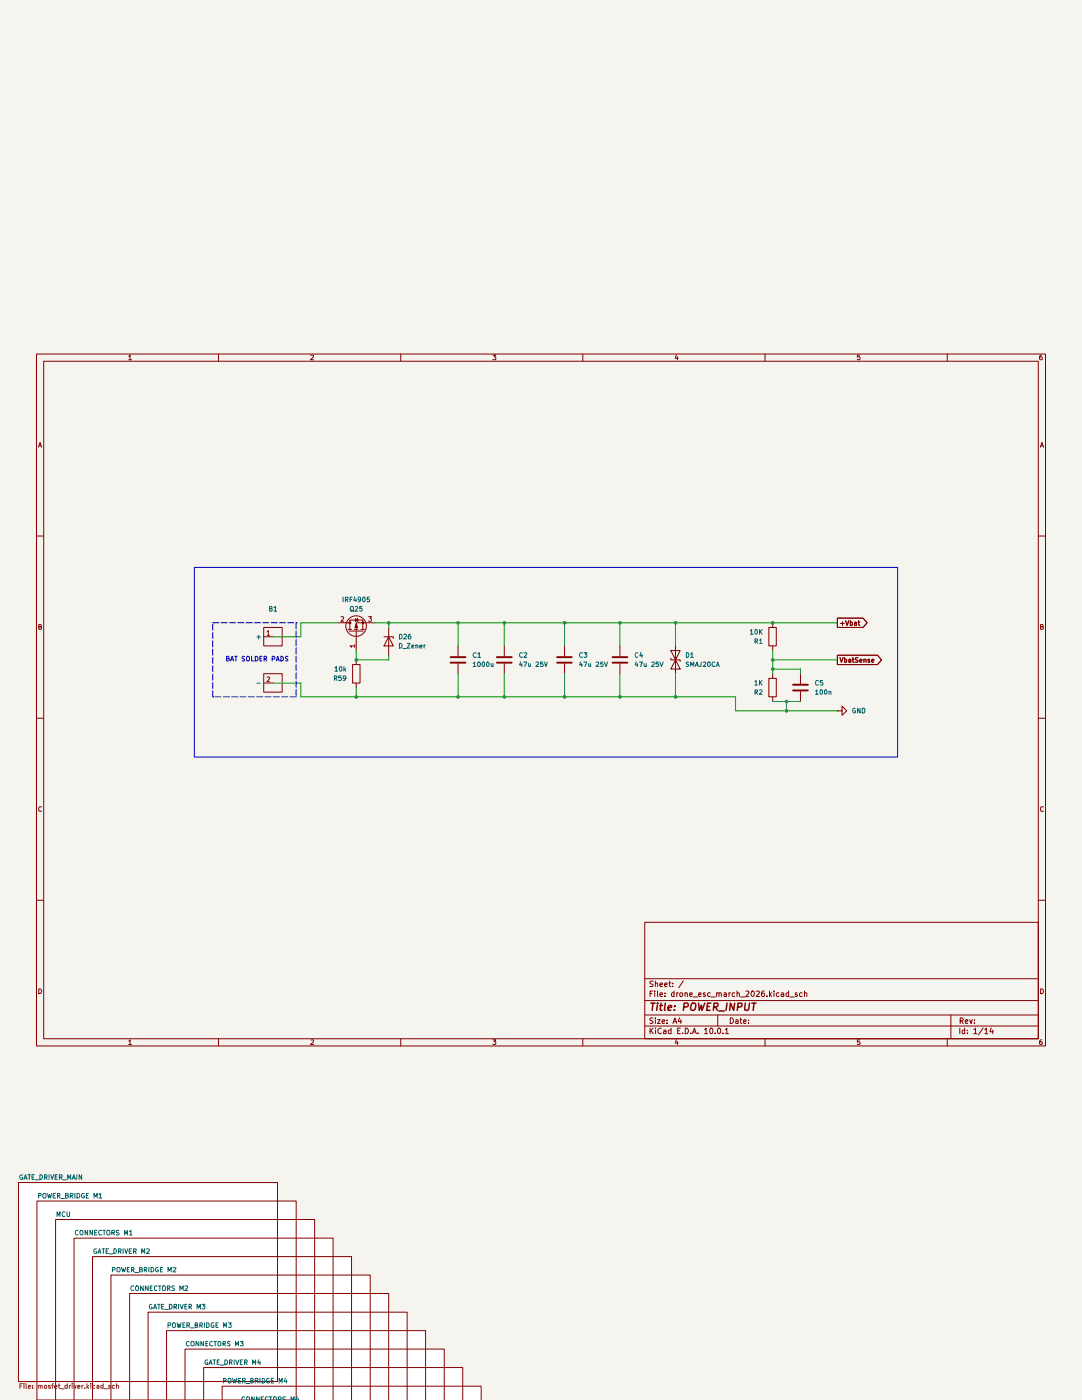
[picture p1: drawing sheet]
(kicad_sch
 (version 20260306)
 (generator "eeschema")
 (generator_version "10.0")
 (paper "A4")
 (title_block
  (title "POWER_INPUT"))
 (lib_symbols
  (symbol "Device:C"
   (pin_numbers (hide yes))
   (pin_names
    (offset 0.254)) (exclude_from_sim no) (in_bom yes) (on_board yes)
   (in_pos_files yes)
   (duplicate_pin_numbers_are_jumpers no)
   (property "Reference" "C" (at 0.635 2.54 0) (show_name no) (do_not_autoplace no) (effects (font (size 1.27 1.27)) (justify left)))
   (property "Value" "C" (at 0.635 -2.54 0) (show_name no) (do_not_autoplace no) (effects (font (size 1.27 1.27)) (justify left)))
   (property "Footprint" "" (at 0.9652 -3.81 0) (show_name no) (do_not_autoplace no) (hide yes) (effects (font (size 1.27 1.27))))
   (property "Datasheet" "" (at 0 0 0) (show_name no) (do_not_autoplace no) (hide yes) (effects (font (size 1.27 1.27))))
   (property "Description" "Unpolarized capacitor" (at 0 0 0) (show_name no) (do_not_autoplace no) (hide yes) (effects (font (size 1.27 1.27))))
   (symbol "C_0_1"
    (polyline (pts (xy -2.032 0.762) (xy 2.032 0.762)) (stroke (width 0.508) (type default)) (fill (type none)))
    (polyline (pts (xy -2.032 -0.762) (xy 2.032 -0.762)) (stroke (width 0.508) (type default)) (fill (type none))))
   (symbol "C_1_1"
    (pin passive line (at 0 3.81 270) (length 2.794) (name "" (effects (font (size 1.27 1.27)))) (number "1" (effects (font (size 1.27 1.27)))))
    (pin passive line (at 0 -3.81 90) (length 2.794) (name "" (effects (font (size 1.27 1.27)))) (number "2" (effects (font (size 1.27 1.27))))))
   (embedded_fonts no))
  (symbol "Device:D_Zener"
   (pin_numbers (hide yes))
   (pin_names
    (offset 1.016) (hide yes)) (exclude_from_sim no) (in_bom yes) (on_board yes)
   (in_pos_files yes)
   (duplicate_pin_numbers_are_jumpers no)
   (property "Reference" "D" (at 0 2.54 0) (show_name no) (do_not_autoplace no) (effects (font (size 1.27 1.27))))
   (property "Value" "D_Zener" (at 0 -2.54 0) (show_name no) (do_not_autoplace no) (effects (font (size 1.27 1.27))))
   (property "Footprint" "" (at 0 0 0) (show_name no) (do_not_autoplace no) (hide yes) (effects (font (size 1.27 1.27))))
   (property "Datasheet" "" (at 0 0 0) (show_name no) (do_not_autoplace no) (hide yes) (effects (font (size 1.27 1.27))))
   (property "Description" "Zener diode" (at 0 0 0) (show_name no) (do_not_autoplace no) (hide yes) (effects (font (size 1.27 1.27))))
   (symbol "D_Zener_0_1"
    (polyline (pts (xy -1.27 -1.27) (xy -1.27 1.27) (xy -0.762 1.27)) (stroke (width 0.254) (type default)) (fill (type none)))
    (polyline (pts (xy 1.27 0) (xy -1.27 0)) (stroke (width 0) (type default)) (fill (type none)))
    (polyline (pts (xy 1.27 -1.27) (xy 1.27 1.27) (xy -1.27 0) (xy 1.27 -1.27)) (stroke (width 0.254) (type default)) (fill (type none))))
   (symbol "D_Zener_1_1"
    (pin passive line (at -3.81 0 0) (length 2.54) (name "K" (effects (font (size 1.27 1.27)))) (number "1" (effects (font (size 1.27 1.27)))))
    (pin passive line (at 3.81 0 180) (length 2.54) (name "A" (effects (font (size 1.27 1.27)))) (number "2" (effects (font (size 1.27 1.27))))))
   (embedded_fonts no))
  (symbol "Device:R"
   (pin_numbers (hide yes))
   (pin_names
    (offset 0)) (exclude_from_sim no) (in_bom yes) (on_board yes)
   (in_pos_files yes)
   (duplicate_pin_numbers_are_jumpers no)
   (property "Reference" "R" (at 2.032 0 90) (show_name no) (do_not_autoplace no) (effects (font (size 1.27 1.27))))
   (property "Value" "R" (at 0 0 90) (show_name no) (do_not_autoplace no) (effects (font (size 1.27 1.27))))
   (property "Footprint" "" (at -1.778 0 90) (show_name no) (do_not_autoplace no) (hide yes) (effects (font (size 1.27 1.27))))
   (property "Datasheet" "" (at 0 0 0) (show_name no) (do_not_autoplace no) (hide yes) (effects (font (size 1.27 1.27))))
   (property "Description" "Resistor" (at 0 0 0) (show_name no) (do_not_autoplace no) (hide yes) (effects (font (size 1.27 1.27))))
   (symbol "R_0_1"
    (rectangle (start -1.016 -2.54) (end 1.016 2.54) (stroke (width 0.254) (type default)) (fill (type none))))
   (symbol "R_1_1"
    (pin passive line (at 0 3.81 270) (length 1.27) (name "" (effects (font (size 1.27 1.27)))) (number "1" (effects (font (size 1.27 1.27)))))
    (pin passive line (at 0 -3.81 90) (length 1.27) (name "" (effects (font (size 1.27 1.27)))) (number "2" (effects (font (size 1.27 1.27))))))
   (embedded_fonts no))
  (symbol "Diode:SMAJ20CA"
   (pin_numbers (hide yes))
   (pin_names
    (offset 1.016) (hide yes)) (exclude_from_sim no) (in_bom yes) (on_board yes)
   (in_pos_files yes)
   (duplicate_pin_numbers_are_jumpers no)
   (property "Reference" "D" (at 0 2.54 0) (show_name no) (do_not_autoplace no) (effects (font (size 1.27 1.27))))
   (property "Value" "SMAJ20CA" (at 0 -2.54 0) (show_name no) (do_not_autoplace no) (effects (font (size 1.27 1.27))))
   (property "Footprint" "Diode_SMD:D_SMA" (at 0 -5.08 0) (show_name no) (do_not_autoplace no) (hide yes) (effects (font (size 1.27 1.27))))
   (property "Datasheet" "https://www.littelfuse.com/media?resourcetype=datasheets&itemid=75e32973-b177-4ee3-a0ff-cedaf1abdb93&filename=smaj-datasheet" (at 0 0 0) (show_name no) (do_not_autoplace no) (hide yes) (effects (font (size 1.27 1.27))))
   (property "Description" "400W bidirectional Transient Voltage Suppressor, 20.0Vr, SMA(DO-214AC)" (at 0 0 0) (show_name no) (do_not_autoplace no) (hide yes) (effects (font (size 1.27 1.27))))
   (symbol "SMAJ20CA_0_1"
    (polyline (pts (xy -2.54 -1.27) (xy 0 0) (xy -2.54 1.27) (xy -2.54 -1.27)) (stroke (width 0.2032) (type default)) (fill (type none)))
    (polyline (pts (xy 0.508 1.27) (xy 0 1.27) (xy 0 -1.27) (xy -0.508 -1.27)) (stroke (width 0.2032) (type default)) (fill (type none)))
    (polyline (pts (xy 1.27 0) (xy -1.27 0)) (stroke (width 0) (type default)) (fill (type none)))
    (polyline (pts (xy 2.54 1.27) (xy 2.54 -1.27) (xy 0 0) (xy 2.54 1.27)) (stroke (width 0.2032) (type default)) (fill (type none))))
   (symbol "SMAJ20CA_1_1"
    (pin passive line (at -3.81 0 0) (length 2.54) (name "A1" (effects (font (size 1.27 1.27)))) (number "1" (effects (font (size 1.27 1.27)))))
    (pin passive line (at 3.81 0 180) (length 2.54) (name "A2" (effects (font (size 1.27 1.27)))) (number "2" (effects (font (size 1.27 1.27))))))
   (embedded_fonts no))
  (symbol "Transistor_FET:IRF4905"
   (pin_names (hide yes)) (exclude_from_sim no) (in_bom yes) (on_board yes)
   (in_pos_files yes)
   (duplicate_pin_numbers_are_jumpers no)
   (property "Reference" "Q" (at 5.08 1.905 0) (show_name no) (do_not_autoplace no) (effects (font (size 1.27 1.27)) (justify left)))
   (property "Value" "IRF4905" (at 5.08 0 0) (show_name no) (do_not_autoplace no) (effects (font (size 1.27 1.27)) (justify left)))
   (property "Footprint" "Package_TO_SOT_THT:TO-220-3_Vertical" (at 5.08 -1.905 0) (show_name no) (do_not_autoplace no) (hide yes) (effects (font (size 1.27 1.27)
    (italic yes)) (justify left)))
   (property "Datasheet" "http://www.infineon.com/dgdl/irf4905.pdf?fileId=5546d462533600a4015355e32165197c" (at 5.08 -3.81 0) (show_name no) (do_not_autoplace no) (hide yes) (effects (font (size 1.27 1.27)) (justify left)))
   (property "Description" "-74A Id, -55V Vds, Single P-Channel HEXFET Power MOSFET, 20mOhm Ron, TO-220AB" (at 0 0 0) (show_name no) (do_not_autoplace no) (hide yes) (effects (font (size 1.27 1.27))))
   (symbol "IRF4905_0_1"
    (polyline (pts (xy 0.254 1.905) (xy 0.254 -1.905)) (stroke (width 0.254) (type default)) (fill (type none)))
    (polyline (pts (xy 0.254 0) (xy -2.54 0)) (stroke (width 0) (type default)) (fill (type none)))
    (polyline (pts (xy 0.762 2.286) (xy 0.762 1.27)) (stroke (width 0.254) (type default)) (fill (type none)))
    (polyline (pts (xy 0.762 1.778) (xy 3.302 1.778) (xy 3.302 -1.778) (xy 0.762 -1.778)) (stroke (width 0) (type default)) (fill (type none)))
    (polyline (pts (xy 0.762 0.508) (xy 0.762 -0.508)) (stroke (width 0.254) (type default)) (fill (type none)))
    (polyline (pts (xy 0.762 -1.27) (xy 0.762 -2.286)) (stroke (width 0.254) (type default)) (fill (type none)))
    (circle (center 1.651 0) (radius 2.794) (stroke (width 0.254) (type default)) (fill (type none)))
    (polyline (pts (xy 2.286 0) (xy 1.27 0.381) (xy 1.27 -0.381) (xy 2.286 0)) (stroke (width 0) (type default)) (fill (type outline)))
    (polyline (pts (xy 2.54 2.54) (xy 2.54 1.778)) (stroke (width 0) (type default)) (fill (type none)))
    (circle (center 2.54 1.778) (radius 0.254) (stroke (width 0) (type default)) (fill (type outline)))
    (circle (center 2.54 -1.778) (radius 0.254) (stroke (width 0) (type default)) (fill (type outline)))
    (polyline (pts (xy 2.54 -2.54) (xy 2.54 0) (xy 0.762 0)) (stroke (width 0) (type default)) (fill (type none)))
    (polyline (pts (xy 2.794 -0.508) (xy 2.921 -0.381) (xy 3.683 -0.381) (xy 3.81 -0.254)) (stroke (width 0) (type default)) (fill (type none)))
    (polyline (pts (xy 3.302 -0.381) (xy 2.921 0.254) (xy 3.683 0.254) (xy 3.302 -0.381)) (stroke (width 0) (type default)) (fill (type none))))
   (symbol "IRF4905_1_1"
    (pin input line (at -5.08 0 0) (length 2.54) (name "G" (effects (font (size 1.27 1.27)))) (number "1" (effects (font (size 1.27 1.27)))))
    (pin passive line (at 2.54 5.08 270) (length 2.54) (name "D" (effects (font (size 1.27 1.27)))) (number "2" (effects (font (size 1.27 1.27)))))
    (pin passive line (at 2.54 -5.08 90) (length 2.54) (name "S" (effects (font (size 1.27 1.27)))) (number "3" (effects (font (size 1.27 1.27))))))
   (embedded_fonts no))
  (symbol "customPartsLib:Battery_Solder_Pads" (exclude_from_sim no) (in_bom yes) (on_board yes)
   (in_pos_files yes)
   (duplicate_pin_numbers_are_jumpers no)
   (property "Reference" "B" (at 0 0 0) (show_name no) (do_not_autoplace no) (effects (font (size 1.27 1.27))))
   (property "Value" "" (at 0 0 0) (show_name no) (do_not_autoplace no) (effects (font (size 1.27 1.27))))
   (property "Footprint" "customPartsFootprintsLibrary:Battery-Solder-Pads" (at 0 0 0) (show_name no) (do_not_autoplace no) (hide yes) (effects (font (size 1.27 1.27))))
   (property "Datasheet" "" (at 0 0 0) (show_name no) (do_not_autoplace no) (hide yes) (effects (font (size 1.27 1.27))))
   (property "Description" "Battery Solder Pads" (at 0 0 0) (show_name no) (do_not_autoplace no) (hide yes) (effects (font (size 1.27 1.27))))
   (symbol "Battery_Solder_Pads_1_1"
    (rectangle (start -2.54 8.89) (end 2.54 3.81) (stroke (width 0) (type default)) (fill (type none)))
    (rectangle (start -2.54 -3.81) (end 2.54 -8.89) (stroke (width 0) (type default)) (fill (type none)))
    (pin power_out line (at 0 6.35 180) (length 2.54) (name "+" (effects (font (size 1.27 1.27)))) (number "1" (effects (font (size 1.27 1.27)))))
    (pin power_out line (at 0 -6.35 180) (length 2.54) (name "-" (effects (font (size 1.27 1.27)))) (number "2" (effects (font (size 1.27 1.27))))))
   (embedded_fonts no))
  (symbol "power:GND"
   (power global)
   (pin_numbers (hide yes))
   (pin_names
    (offset 0) (hide yes)) (exclude_from_sim no) (in_bom yes) (on_board yes)
   (in_pos_files yes)
   (duplicate_pin_numbers_are_jumpers no)
   (property "Reference" "#PWR" (at 0 -6.35 0) (show_name no) (do_not_autoplace no) (hide yes) (effects (font (size 1.27 1.27))))
   (property "Value" "GND" (at 0 -3.81 0) (show_name no) (do_not_autoplace no) (effects (font (size 1.27 1.27))))
   (property "Footprint" "" (at 0 0 0) (show_name no) (do_not_autoplace no) (hide yes) (effects (font (size 1.27 1.27))))
   (property "Datasheet" "" (at 0 0 0) (show_name no) (do_not_autoplace no) (hide yes) (effects (font (size 1.27 1.27))))
   (property "Description" "Power symbol creates a global label with name \"GND\" , ground" (at 0 0 0) (show_name no) (do_not_autoplace no) (hide yes) (effects (font (size 1.27 1.27))))
   (symbol "GND_0_1"
    (polyline (pts (xy 0 0) (xy 0 -1.27) (xy 1.27 -1.27) (xy 0 -2.54) (xy -1.27 -1.27) (xy 0 -1.27)) (stroke (width 0) (type default)) (fill (type none))))
   (symbol "GND_1_1"
    (pin power_in line (at 0 0 270) (length 0) (name "" (effects (font (size 1.27 1.27)))) (number "1" (effects (font (size 1.27 1.27))))))
   (embedded_fonts no)))
 (rectangle
  (start 58.42 83.82)
  (end 81.28 104.14)
  (stroke (width 0) (type dash))
  (fill (type none)))
 (rectangle
  (start 53.34 68.58)
  (end 246.38 120.65)
  (stroke (width 0) (type default))
  (fill (type none)))
 (text " BAT SOLDER PADS"
  (exclude_from_sim yes)
  (at 70.104 93.98 0)
  (effects (font (size 1.27 1.27) (thickness 0.254)
    (bold yes))))
 (junction
  (at 185.42 104.14)
  (diameter 0)
  (color 0 0 0 0))
 (junction
  (at 138.43 104.14)
  (diameter 0)
  (color 0 0 0 0))
 (junction
  (at 212.09 93.98)
  (diameter 0)
  (color 0 0 0 0))
 (junction
  (at 212.09 96.52)
  (diameter 0)
  (color 0 0 0 0))
 (junction
  (at 97.79 104.14)
  (diameter 0)
  (color 0 0 0 0))
 (junction
  (at 185.42 83.82)
  (diameter 0)
  (color 0 0 0 0))
 (junction
  (at 125.73 104.14)
  (diameter 0)
  (color 0 0 0 0))
 (junction
  (at 215.9 107.95)
  (diameter 0)
  (color 0 0 0 0))
 (junction
  (at 138.43 83.82)
  (diameter 0)
  (color 0 0 0 0))
 (junction
  (at 125.73 83.82)
  (diameter 0)
  (color 0 0 0 0))
 (junction
  (at 212.09 83.82)
  (diameter 0)
  (color 0 0 0 0))
 (junction
  (at 97.79 93.98)
  (diameter 0)
  (color 0 0 0 0))
 (junction
  (at 215.9 105.41)
  (diameter 0)
  (color 0 0 0 0))
 (junction
  (at 170.18 104.14)
  (diameter 0)
  (color 0 0 0 0))
 (junction
  (at 154.94 104.14)
  (diameter 0)
  (color 0 0 0 0))
 (junction
  (at 154.94 83.82)
  (diameter 0)
  (color 0 0 0 0))
 (junction
  (at 106.68 83.82)
  (diameter 0)
  (color 0 0 0 0))
 (junction
  (at 170.18 83.82)
  (diameter 0)
  (color 0 0 0 0))
 (wire
  (pts (xy 154.94 83.82) (xy 154.94 90.17))
  (stroke (width 0) (type default)))
 (wire
  (pts (xy 201.93 107.95) (xy 215.9 107.95))
  (stroke (width 0) (type default)))
 (wire
  (pts (xy 212.09 93.98) (xy 212.09 96.52))
  (stroke (width 0) (type default)))
 (wire
  (pts (xy 125.73 104.14) (xy 138.43 104.14))
  (stroke (width 0) (type default)))
 (wire
  (pts (xy 185.42 83.82) (xy 212.09 83.82))
  (stroke (width 0) (type default)))
 (wire
  (pts (xy 97.79 104.14) (xy 125.73 104.14))
  (stroke (width 0) (type default)))
 (wire
  (pts (xy 170.18 83.82) (xy 170.18 90.17))
  (stroke (width 0) (type default)))
 (wire
  (pts (xy 138.43 97.79) (xy 138.43 104.14))
  (stroke (width 0) (type default)))
 (wire
  (pts (xy 212.09 91.44) (xy 212.09 93.98))
  (stroke (width 0) (type default)))
 (wire
  (pts (xy 106.68 83.82) (xy 102.87 83.82))
  (stroke (width 0) (type default)))
 (wire
  (pts (xy 212.09 83.82) (xy 229.87 83.82))
  (stroke (width 0) (type default)))
 (wire
  (pts (xy 125.73 83.82) (xy 125.73 90.17))
  (stroke (width 0) (type default)))
 (wire
  (pts (xy 170.18 97.79) (xy 170.18 104.14))
  (stroke (width 0) (type default)))
 (wire
  (pts (xy 82.55 104.14) (xy 97.79 104.14))
  (stroke (width 0) (type default)))
 (wire
  (pts (xy 154.94 83.82) (xy 170.18 83.82))
  (stroke (width 0) (type default)))
 (wire
  (pts (xy 154.94 104.14) (xy 170.18 104.14))
  (stroke (width 0) (type default)))
 (wire
  (pts (xy 219.71 97.79) (xy 219.71 96.52))
  (stroke (width 0) (type default)))
 (wire
  (pts (xy 154.94 97.79) (xy 154.94 104.14))
  (stroke (width 0) (type default)))
 (wire
  (pts (xy 212.09 97.79) (xy 212.09 96.52))
  (stroke (width 0) (type default)))
 (wire
  (pts (xy 215.9 105.41) (xy 215.9 107.95))
  (stroke (width 0) (type default)))
 (wire
  (pts (xy 170.18 104.14) (xy 185.42 104.14))
  (stroke (width 0) (type default)))
 (wire
  (pts (xy 215.9 107.95) (xy 229.87 107.95))
  (stroke (width 0) (type default)))
 (wire
  (pts (xy 74.93 87.63) (xy 82.55 87.63))
  (stroke (width 0) (type default)))
 (wire
  (pts (xy 185.42 97.79) (xy 185.42 104.14))
  (stroke (width 0) (type default)))
 (wire
  (pts (xy 185.42 83.82) (xy 185.42 90.17))
  (stroke (width 0) (type default)))
 (wire
  (pts (xy 125.73 83.82) (xy 138.43 83.82))
  (stroke (width 0) (type default)))
 (wire
  (pts (xy 170.18 83.82) (xy 185.42 83.82))
  (stroke (width 0) (type default)))
 (wire
  (pts (xy 185.42 104.14) (xy 201.93 104.14))
  (stroke (width 0) (type default)))
 (wire
  (pts (xy 219.71 96.52) (xy 212.09 96.52))
  (stroke (width 0) (type default)))
 (wire
  (pts (xy 125.73 97.79) (xy 125.73 104.14))
  (stroke (width 0) (type default)))
 (wire
  (pts (xy 138.43 83.82) (xy 138.43 90.17))
  (stroke (width 0) (type default)))
 (wire
  (pts (xy 212.09 105.41) (xy 215.9 105.41))
  (stroke (width 0) (type default)))
 (wire
  (pts (xy 106.68 93.98) (xy 97.79 93.98))
  (stroke (width 0) (type default)))
 (wire
  (pts (xy 201.93 104.14) (xy 201.93 107.95))
  (stroke (width 0) (type default)))
 (wire
  (pts (xy 74.93 100.33) (xy 82.55 100.33))
  (stroke (width 0) (type default)))
 (wire
  (pts (xy 138.43 83.82) (xy 154.94 83.82))
  (stroke (width 0) (type default)))
 (wire
  (pts (xy 106.68 83.82) (xy 125.73 83.82))
  (stroke (width 0) (type default)))
 (wire
  (pts (xy 215.9 105.41) (xy 219.71 105.41))
  (stroke (width 0) (type default)))
 (wire
  (pts (xy 97.79 104.14) (xy 97.79 101.6))
  (stroke (width 0) (type default)))
 (wire
  (pts (xy 82.55 83.82) (xy 92.71 83.82))
  (stroke (width 0) (type default)))
 (wire
  (pts (xy 82.55 100.33) (xy 82.55 104.14))
  (stroke (width 0) (type default)))
 (wire
  (pts (xy 106.68 85.09) (xy 106.68 83.82))
  (stroke (width 0) (type default)))
 (wire
  (pts (xy 212.09 93.98) (xy 229.87 93.98))
  (stroke (width 0) (type default)))
 (wire
  (pts (xy 138.43 104.14) (xy 154.94 104.14))
  (stroke (width 0) (type default)))
 (wire
  (pts (xy 97.79 91.44) (xy 97.79 93.98))
  (stroke (width 0) (type default)))
 (wire
  (pts (xy 106.68 92.71) (xy 106.68 93.98))
  (stroke (width 0) (type default)))
 (wire
  (pts (xy 82.55 87.63) (xy 82.55 83.82))
  (stroke (width 0) (type default)))
 (global_label "VbatSense"
  (shape output)
  (at 229.87 93.98 0)
  (fields_autoplaced yes)
  (effects (font (size 1.27 1.27)) (justify left))
  (property "Intersheetrefs" "${INTERSHEET_REFS}" (at 242.5313 93.98 0) (hide yes) (show_name no) (do_not_autoplace no) (effects (font (size 1.27 1.27)) (justify left))))
 (global_label "+Vbat"
  (shape output)
  (at 229.87 83.82 0)
  (fields_autoplaced yes)
  (effects (font (size 1.27 1.27)) (justify left))
  (property "Intersheetrefs" "${INTERSHEET_REFS}" (at 238.5399 83.82 0) (hide yes) (show_name no) (do_not_autoplace no) (effects (font (size 1.27 1.27)) (justify left))))
 (symbol
  (lib_id "Transistor_FET:IRF4905")
  (at 97.79 86.36 90)
  (unit 1)
  (body_style 1)
  (exclude_from_sim no)
  (in_bom yes)
  (on_board yes)
  (in_pos_files yes)
  (dnp no)
  (fields_autoplaced yes)
  (property "Reference" "Q25" (at 97.79 80.01 90) (show_name no) (do_not_autoplace no) (effects (font (size 1.27 1.27))))
  (property "Value" "IRF4905" (at 97.79 77.47 90) (show_name no) (do_not_autoplace no) (effects (font (size 1.27 1.27))))
  (property "Footprint" "Package_TO_SOT_THT:TO-220-3_Vertical" (at 99.695 81.28 0) (hide yes) (show_name no) (do_not_autoplace no) (effects (font (size 1.27 1.27)
    (italic yes)) (justify left)))
  (property "Datasheet" "http://www.infineon.com/dgdl/irf4905.pdf?fileId=5546d462533600a4015355e32165197c" (at 101.6 81.28 0) (hide yes) (show_name no) (do_not_autoplace no) (effects (font (size 1.27 1.27)) (justify left)))
  (property "Description" "-74A Id, -55V Vds, Single P-Channel HEXFET Power MOSFET, 20mOhm Ron, TO-220AB" (at 97.79 86.36 0) (hide yes) (show_name no) (do_not_autoplace no) (effects (font (size 1.27 1.27))))
  (pin "1")
  (pin "2")
  (pin "3"))
 (symbol
  (lib_id "Device:C")
  (at 219.71 101.6 180)
  (unit 1)
  (body_style 1)
  (exclude_from_sim no)
  (in_bom yes)
  (on_board yes)
  (in_pos_files yes)
  (dnp no)
  (fields_autoplaced yes)
  (property "Reference" "C5" (at 223.52 100.3299 0) (show_name no) (do_not_autoplace no) (effects (font (size 1.27 1.27)) (justify right)))
  (property "Value" "100n" (at 223.52 102.8699 0) (show_name no) (do_not_autoplace no) (effects (font (size 1.27 1.27)) (justify right)))
  (property "Footprint" "Capacitor_SMD:C_0402_1005Metric" (at 218.7448 97.79 0) (hide yes) (show_name no) (do_not_autoplace no) (effects (font (size 1.27 1.27))))
  (property "Datasheet" "" (at 219.71 101.6 0) (hide yes) (show_name no) (do_not_autoplace no) (effects (font (size 1.27 1.27))))
  (property "Description" "Unpolarized capacitor" (at 219.71 101.6 0) (hide yes) (show_name no) (do_not_autoplace no) (effects (font (size 1.27 1.27))))
  (pin "2")
  (pin "1"))
 (symbol
  (lib_id "Device:C")
  (at 125.73 93.98 0)
  (unit 1)
  (body_style 1)
  (exclude_from_sim no)
  (in_bom yes)
  (on_board yes)
  (in_pos_files yes)
  (dnp no)
  (fields_autoplaced yes)
  (property "Reference" "C1" (at 129.54 92.7099 0) (show_name no) (do_not_autoplace no) (effects (font (size 1.27 1.27)) (justify left)))
  (property "Value" "1000u" (at 129.54 95.2499 0) (show_name no) (do_not_autoplace no) (effects (font (size 1.27 1.27)) (justify left)))
  (property "Footprint" "Capacitor_THT:C_Radial_D5.0mm_H7.0mm_P2.00mm" (at 126.6952 97.79 0) (hide yes) (show_name no) (do_not_autoplace no) (effects (font (size 1.27 1.27))))
  (property "Datasheet" "" (at 125.73 93.98 0) (hide yes) (show_name no) (do_not_autoplace no) (effects (font (size 1.27 1.27))))
  (property "Description" "Unpolarized capacitor" (at 125.73 93.98 0) (hide yes) (show_name no) (do_not_autoplace no) (effects (font (size 1.27 1.27))))
  (pin "2")
  (pin "1"))
 (symbol
  (lib_id "Device:C")
  (at 170.18 93.98 0)
  (unit 1)
  (body_style 1)
  (exclude_from_sim no)
  (in_bom yes)
  (on_board yes)
  (in_pos_files yes)
  (dnp no)
  (fields_autoplaced yes)
  (property "Reference" "C4" (at 173.99 92.7099 0) (show_name no) (do_not_autoplace no) (effects (font (size 1.27 1.27)) (justify left)))
  (property "Value" "47u 25V" (at 173.99 95.2499 0) (show_name no) (do_not_autoplace no) (effects (font (size 1.27 1.27)) (justify left)))
  (property "Footprint" "Capacitor_SMD:C_1210_3225Metric" (at 171.1452 97.79 0) (hide yes) (show_name no) (do_not_autoplace no) (effects (font (size 1.27 1.27))))
  (property "Datasheet" "" (at 170.18 93.98 0) (hide yes) (show_name no) (do_not_autoplace no) (effects (font (size 1.27 1.27))))
  (property "Description" "Unpolarized capacitor" (at 170.18 93.98 0) (hide yes) (show_name no) (do_not_autoplace no) (effects (font (size 1.27 1.27))))
  (pin "1")
  (pin "2"))
 (symbol
  (lib_id "Device:R")
  (at 212.09 87.63 180)
  (unit 1)
  (body_style 1)
  (exclude_from_sim no)
  (in_bom yes)
  (on_board yes)
  (in_pos_files yes)
  (dnp no)
  (fields_autoplaced yes)
  (property "Reference" "R1" (at 209.55 88.9001 0) (show_name no) (do_not_autoplace no) (effects (font (size 1.27 1.27)) (justify left)))
  (property "Value" "10K" (at 209.55 86.3601 0) (show_name no) (do_not_autoplace no) (effects (font (size 1.27 1.27)) (justify left)))
  (property "Footprint" "Resistor_SMD:R_0402_1005Metric" (at 213.868 87.63 90) (hide yes) (show_name no) (do_not_autoplace no) (effects (font (size 1.27 1.27))))
  (property "Datasheet" "" (at 212.09 87.63 0) (hide yes) (show_name no) (do_not_autoplace no) (effects (font (size 1.27 1.27))))
  (property "Description" "Resistor" (at 212.09 87.63 0) (hide yes) (show_name no) (do_not_autoplace no) (effects (font (size 1.27 1.27))))
  (pin "1")
  (pin "2"))
 (symbol
  (lib_id "Device:C")
  (at 154.94 93.98 0)
  (unit 1)
  (body_style 1)
  (exclude_from_sim no)
  (in_bom yes)
  (on_board yes)
  (in_pos_files yes)
  (dnp no)
  (fields_autoplaced yes)
  (property "Reference" "C3" (at 158.75 92.7099 0) (show_name no) (do_not_autoplace no) (effects (font (size 1.27 1.27)) (justify left)))
  (property "Value" "47u 25V" (at 158.75 95.2499 0) (show_name no) (do_not_autoplace no) (effects (font (size 1.27 1.27)) (justify left)))
  (property "Footprint" "Capacitor_SMD:C_1210_3225Metric" (at 155.9052 97.79 0) (hide yes) (show_name no) (do_not_autoplace no) (effects (font (size 1.27 1.27))))
  (property "Datasheet" "" (at 154.94 93.98 0) (hide yes) (show_name no) (do_not_autoplace no) (effects (font (size 1.27 1.27))))
  (property "Description" "Unpolarized capacitor" (at 154.94 93.98 0) (hide yes) (show_name no) (do_not_autoplace no) (effects (font (size 1.27 1.27))))
  (pin "1")
  (pin "2"))
 (symbol
  (lib_id "Diode:SMAJ20CA")
  (at 185.42 93.98 90)
  (unit 1)
  (body_style 1)
  (exclude_from_sim no)
  (in_bom yes)
  (on_board yes)
  (in_pos_files yes)
  (dnp no)
  (fields_autoplaced yes)
  (property "Reference" "D1" (at 187.96 92.7099 90) (show_name no) (do_not_autoplace no) (effects (font (size 1.27 1.27)) (justify right)))
  (property "Value" "SMAJ20CA" (at 187.96 95.2499 90) (show_name no) (do_not_autoplace no) (effects (font (size 1.27 1.27)) (justify right)))
  (property "Footprint" "Diode_SMD:D_SMA" (at 190.5 93.98 0) (hide yes) (show_name no) (do_not_autoplace no) (effects (font (size 1.27 1.27))))
  (property "Datasheet" "https://www.littelfuse.com/media?resourcetype=datasheets&itemid=75e32973-b177-4ee3-a0ff-cedaf1abdb93&filename=smaj-datasheet" (at 185.42 93.98 0) (hide yes) (show_name no) (do_not_autoplace no) (effects (font (size 1.27 1.27))))
  (property "Description" "400W bidirectional Transient Voltage Suppressor, 20.0Vr, SMA(DO-214AC)" (at 185.42 93.98 0) (hide yes) (show_name no) (do_not_autoplace no) (effects (font (size 1.27 1.27))))
  (pin "1")
  (pin "2"))
 (symbol
  (lib_id "power:GND")
  (at 229.87 107.95 90)
  (unit 1)
  (body_style 1)
  (exclude_from_sim no)
  (in_bom yes)
  (on_board yes)
  (in_pos_files yes)
  (dnp no)
  (property "Reference" "#PWR01" (at 236.22 107.95 0) (hide yes) (show_name no) (do_not_autoplace no) (effects (font (size 1.27 1.27))))
  (property "Value" "GND" (at 233.68 107.9499 90) (show_name no) (do_not_autoplace no) (effects (font (size 1.27 1.27)) (justify right)))
  (property "Footprint" "" (at 229.87 107.95 0) (hide yes) (show_name no) (do_not_autoplace no) (effects (font (size 1.27 1.27))))
  (property "Datasheet" "" (at 229.87 107.95 0) (hide yes) (show_name no) (do_not_autoplace no) (effects (font (size 1.27 1.27))))
  (property "Description" "Power symbol creates a global label with name \"GND\" , ground" (at 229.87 107.95 0) (hide yes) (show_name no) (do_not_autoplace no) (effects (font (size 1.27 1.27))))
  (pin "1"))
 (symbol
  (lib_id "customPartsLib:Battery_Solder_Pads")
  (at 74.93 93.98 0)
  (unit 1)
  (body_style 1)
  (exclude_from_sim no)
  (in_bom yes)
  (on_board yes)
  (in_pos_files yes)
  (dnp no)
  (fields_autoplaced yes)
  (property "Reference" "B1" (at 74.93 80.01 0) (show_name no) (do_not_autoplace no) (effects (font (size 1.27 1.27))))
  (property "Value" "" (at 74.93 82.55 0) (show_name no) (do_not_autoplace no) (effects (font (size 1.27 1.27))))
  (property "Footprint" "customPartsFootprintsLibrary:Battery-Solder-Pads" (at 74.93 93.98 0) (hide yes) (show_name no) (do_not_autoplace no) (effects (font (size 1.27 1.27))))
  (property "Datasheet" "" (at 74.93 93.98 0) (hide yes) (show_name no) (do_not_autoplace no) (effects (font (size 1.27 1.27))))
  (property "Description" "Battery Solder Pads" (at 74.93 93.98 0) (hide yes) (show_name no) (do_not_autoplace no) (effects (font (size 1.27 1.27))))
  (pin "2")
  (pin "1"))
 (symbol
  (lib_id "Device:R")
  (at 97.79 97.79 180)
  (unit 1)
  (body_style 1)
  (exclude_from_sim no)
  (in_bom yes)
  (on_board yes)
  (in_pos_files yes)
  (dnp no)
  (fields_autoplaced yes)
  (property "Reference" "R59" (at 95.25 99.0601 0) (show_name no) (do_not_autoplace no) (effects (font (size 1.27 1.27)) (justify left)))
  (property "Value" "10k" (at 95.25 96.5201 0) (show_name no) (do_not_autoplace no) (effects (font (size 1.27 1.27)) (justify left)))
  (property "Footprint" "Resistor_SMD:R_0603_1608Metric" (at 99.568 97.79 90) (hide yes) (show_name no) (do_not_autoplace no) (effects (font (size 1.27 1.27))))
  (property "Datasheet" "" (at 97.79 97.79 0) (hide yes) (show_name no) (do_not_autoplace no) (effects (font (size 1.27 1.27))))
  (property "Description" "Resistor" (at 97.79 97.79 0) (hide yes) (show_name no) (do_not_autoplace no) (effects (font (size 1.27 1.27))))
  (pin "2")
  (pin "1"))
 (symbol
  (lib_id "Device:D_Zener")
  (at 106.68 88.9 270)
  (unit 1)
  (body_style 1)
  (exclude_from_sim no)
  (in_bom yes)
  (on_board yes)
  (in_pos_files yes)
  (dnp no)
  (fields_autoplaced yes)
  (property "Reference" "D26" (at 109.22 87.6299 90) (show_name no) (do_not_autoplace no) (effects (font (size 1.27 1.27)) (justify left)))
  (property "Value" "D_Zener" (at 109.22 90.1699 90) (show_name no) (do_not_autoplace no) (effects (font (size 1.27 1.27)) (justify left)))
  (property "Footprint" "Diode_SMD:D_0402_1005Metric" (at 106.68 88.9 0) (hide yes) (show_name no) (do_not_autoplace no) (effects (font (size 1.27 1.27))))
  (property "Datasheet" "" (at 106.68 88.9 0) (hide yes) (show_name no) (do_not_autoplace no) (effects (font (size 1.27 1.27))))
  (property "Description" "Zener diode" (at 106.68 88.9 0) (hide yes) (show_name no) (do_not_autoplace no) (effects (font (size 1.27 1.27))))
  (pin "1")
  (pin "2"))
 (symbol
  (lib_id "Device:C")
  (at 138.43 93.98 0)
  (unit 1)
  (body_style 1)
  (exclude_from_sim no)
  (in_bom yes)
  (on_board yes)
  (in_pos_files yes)
  (dnp no)
  (fields_autoplaced yes)
  (property "Reference" "C2" (at 142.24 92.7099 0) (show_name no) (do_not_autoplace no) (effects (font (size 1.27 1.27)) (justify left)))
  (property "Value" "47u 25V" (at 142.24 95.2499 0) (show_name no) (do_not_autoplace no) (effects (font (size 1.27 1.27)) (justify left)))
  (property "Footprint" "Capacitor_SMD:C_1210_3225Metric" (at 139.3952 97.79 0) (hide yes) (show_name no) (do_not_autoplace no) (effects (font (size 1.27 1.27))))
  (property "Datasheet" "" (at 138.43 93.98 0) (hide yes) (show_name no) (do_not_autoplace no) (effects (font (size 1.27 1.27))))
  (property "Description" "Unpolarized capacitor" (at 138.43 93.98 0) (hide yes) (show_name no) (do_not_autoplace no) (effects (font (size 1.27 1.27))))
  (pin "1")
  (pin "2"))
 (symbol
  (lib_id "Device:R")
  (at 212.09 101.6 180)
  (unit 1)
  (body_style 1)
  (exclude_from_sim no)
  (in_bom yes)
  (on_board yes)
  (in_pos_files yes)
  (dnp no)
  (fields_autoplaced yes)
  (property "Reference" "R2" (at 209.55 102.8701 0) (show_name no) (do_not_autoplace no) (effects (font (size 1.27 1.27)) (justify left)))
  (property "Value" "1K" (at 209.55 100.3301 0) (show_name no) (do_not_autoplace no) (effects (font (size 1.27 1.27)) (justify left)))
  (property "Footprint" "Resistor_SMD:R_0402_1005Metric" (at 213.868 101.6 90) (hide yes) (show_name no) (do_not_autoplace no) (effects (font (size 1.27 1.27))))
  (property "Datasheet" "" (at 212.09 101.6 0) (hide yes) (show_name no) (do_not_autoplace no) (effects (font (size 1.27 1.27))))
  (property "Description" "Resistor" (at 212.09 101.6 0) (hide yes) (show_name no) (do_not_autoplace no) (effects (font (size 1.27 1.27))))
  (pin "1")
  (pin "2"))
 (sheet
  (at 60.96 293.37)
  (size 71.12 54.61)
  (exclude_from_sim no)
  (in_bom yes)
  (on_board yes)
  (dnp no)
  (fields_autoplaced yes)
  (stroke (width 0.1524) (type solid))
  (fill (color 0 0 0 0))
  (property "Sheetname" "POWER_BRIDGE M4" (at 60.96 292.6584 0) (show_name no) (do_not_autoplace no) (effects (font (size 1.27 1.27)) (justify left bottom)))
  (property "Sheetfile" "powerBridge_m4.kicad_sch" (at 60.96 348.5646 0) (show_name no) (do_not_autoplace no) (effects (font (size 1.27 1.27)) (justify left top))))
 (sheet
  (at 25.4 257.81)
  (size 71.12 54.61)
  (exclude_from_sim no)
  (in_bom yes)
  (on_board yes)
  (dnp no)
  (fields_autoplaced yes)
  (stroke (width 0.1524) (type solid))
  (fill (color 0 0 0 0))
  (property "Sheetname" "GATE_DRIVER M2" (at 25.4 257.0984 0) (show_name no) (do_not_autoplace no) (effects (font (size 1.27 1.27)) (justify left bottom)))
  (property "Sheetfile" "mosfet_driver_m2.kicad_sch" (at 25.4 313.0046 0) (show_name no) (do_not_autoplace no) (effects (font (size 1.27 1.27)) (justify left top)))
  (property "Field2" "" (at 25.4 257.81 0) (show_name no) (do_not_autoplace no) (effects (font (size 1.27 1.27)))))
 (sheet
  (at 55.88 288.29)
  (size 71.12 54.61)
  (exclude_from_sim no)
  (in_bom yes)
  (on_board yes)
  (dnp no)
  (fields_autoplaced yes)
  (stroke (width 0.1524) (type solid))
  (fill (color 0 0 0 0))
  (property "Sheetname" "GATE_DRIVER M4" (at 55.88 287.5784 0) (show_name no) (do_not_autoplace no) (effects (font (size 1.27 1.27)) (justify left bottom)))
  (property "Sheetfile" "mosfet_driver_m4.kicad_sch" (at 55.88 343.4846 0) (show_name no) (do_not_autoplace no) (effects (font (size 1.27 1.27)) (justify left top)))
  (property "Field2" "" (at 55.88 288.29 0) (show_name no) (do_not_autoplace no) (effects (font (size 1.27 1.27)))))
 (sheet
  (at 35.56 267.97)
  (size 71.12 54.61)
  (exclude_from_sim no)
  (in_bom yes)
  (on_board yes)
  (dnp no)
  (fields_autoplaced yes)
  (stroke (width 0.1524) (type solid))
  (fill (color 0 0 0 0))
  (property "Sheetname" "CONNECTORS M2" (at 35.56 267.2584 0) (show_name no) (do_not_autoplace no) (effects (font (size 1.27 1.27)) (justify left bottom)))
  (property "Sheetfile" "connectors_m2.kicad_sch" (at 35.56 323.1646 0) (show_name no) (do_not_autoplace no) (effects (font (size 1.27 1.27)) (justify left top))))
 (sheet
  (at 40.64 273.05)
  (size 71.12 54.61)
  (exclude_from_sim no)
  (in_bom yes)
  (on_board yes)
  (dnp no)
  (fields_autoplaced yes)
  (stroke (width 0.1524) (type solid))
  (fill (color 0 0 0 0))
  (property "Sheetname" "GATE_DRIVER M3" (at 40.64 272.3384 0) (show_name no) (do_not_autoplace no) (effects (font (size 1.27 1.27)) (justify left bottom)))
  (property "Sheetfile" "mosfet_driver_m3.kicad_sch" (at 40.64 328.2446 0) (show_name no) (do_not_autoplace no) (effects (font (size 1.27 1.27)) (justify left top)))
  (property "Field2" "" (at 40.64 273.05 0) (show_name no) (do_not_autoplace no) (effects (font (size 1.27 1.27)))))
 (sheet
  (at 10.16 242.57)
  (size 71.12 54.61)
  (exclude_from_sim no)
  (in_bom yes)
  (on_board yes)
  (dnp no)
  (fields_autoplaced yes)
  (stroke (width 0.1524) (type solid))
  (fill (color 0 0 0 0))
  (property "Sheetname" "POWER_BRIDGE M1" (at 10.16 241.8584 0) (show_name no) (do_not_autoplace no) (effects (font (size 1.27 1.27)) (justify left bottom)))
  (property "Sheetfile" "powerBridge.kicad_sch" (at 10.16 297.7646 0) (show_name no) (do_not_autoplace no) (effects (font (size 1.27 1.27)) (justify left top))))
 (sheet
  (at 45.72 278.13)
  (size 71.12 54.61)
  (exclude_from_sim no)
  (in_bom yes)
  (on_board yes)
  (dnp no)
  (fields_autoplaced yes)
  (stroke (width 0.1524) (type solid))
  (fill (color 0 0 0 0))
  (property "Sheetname" "POWER_BRIDGE M3" (at 45.72 277.4184 0) (show_name no) (do_not_autoplace no) (effects (font (size 1.27 1.27)) (justify left bottom)))
  (property "Sheetfile" "powerBridge_m3.kicad_sch" (at 45.72 333.3246 0) (show_name no) (do_not_autoplace no) (effects (font (size 1.27 1.27)) (justify left top))))
 (sheet
  (at 50.8 283.21)
  (size 71.12 54.61)
  (exclude_from_sim no)
  (in_bom yes)
  (on_board yes)
  (dnp no)
  (fields_autoplaced yes)
  (stroke (width 0.1524) (type solid))
  (fill (color 0 0 0 0))
  (property "Sheetname" "CONNECTORS M3" (at 50.8 282.4984 0) (show_name no) (do_not_autoplace no) (effects (font (size 1.27 1.27)) (justify left bottom)))
  (property "Sheetfile" "connectors_m3.kicad_sch" (at 50.8 338.4046 0) (show_name no) (do_not_autoplace no) (effects (font (size 1.27 1.27)) (justify left top))))
 (sheet
  (at 5.08 237.49)
  (size 71.12 54.61)
  (exclude_from_sim no)
  (in_bom yes)
  (on_board yes)
  (dnp no)
  (fields_autoplaced yes)
  (stroke (width 0.1524) (type solid))
  (fill (color 0 0 0 0))
  (property "Sheetname" "GATE_DRIVER_MAIN" (at 5.08 236.7784 0) (show_name no) (do_not_autoplace no) (effects (font (size 1.27 1.27)) (justify left bottom)))
  (property "Sheetfile" "mosfet_driver.kicad_sch" (at 5.08 292.6846 0) (show_name no) (do_not_autoplace no) (effects (font (size 1.27 1.27)) (justify left top))))
 (sheet
  (at 66.04 298.45)
  (size 71.12 54.61)
  (exclude_from_sim no)
  (in_bom yes)
  (on_board yes)
  (dnp no)
  (fields_autoplaced yes)
  (stroke (width 0.1524) (type solid))
  (fill (color 0 0 0 0))
  (property "Sheetname" "CONNECTORS M4" (at 66.04 297.7384 0) (show_name no) (do_not_autoplace no) (effects (font (size 1.27 1.27)) (justify left bottom)))
  (property "Sheetfile" "connectors_m4.kicad_sch" (at 66.04 353.6446 0) (show_name no) (do_not_autoplace no) (effects (font (size 1.27 1.27)) (justify left top))))
 (sheet
  (at 20.32 252.73)
  (size 71.12 54.61)
  (exclude_from_sim no)
  (in_bom yes)
  (on_board yes)
  (dnp no)
  (fields_autoplaced yes)
  (stroke (width 0.1524) (type solid))
  (fill (color 0 0 0 0))
  (property "Sheetname" "CONNECTORS M1" (at 20.32 252.0184 0) (show_name no) (do_not_autoplace no) (effects (font (size 1.27 1.27)) (justify left bottom)))
  (property "Sheetfile" "connectors.kicad_sch" (at 20.32 307.9246 0) (show_name no) (do_not_autoplace no) (effects (font (size 1.27 1.27)) (justify left top))))
 (sheet
  (at 30.48 262.89)
  (size 71.12 54.61)
  (exclude_from_sim no)
  (in_bom yes)
  (on_board yes)
  (dnp no)
  (fields_autoplaced yes)
  (stroke (width 0.1524) (type solid))
  (fill (color 0 0 0 0))
  (property "Sheetname" "POWER_BRIDGE M2" (at 30.48 262.1784 0) (show_name no) (do_not_autoplace no) (effects (font (size 1.27 1.27)) (justify left bottom)))
  (property "Sheetfile" "powerBridge_m2.kicad_sch" (at 30.48 318.0846 0) (show_name no) (do_not_autoplace no) (effects (font (size 1.27 1.27)) (justify left top))))
 (sheet
  (at 15.24 247.65)
  (size 71.12 54.61)
  (exclude_from_sim no)
  (in_bom yes)
  (on_board yes)
  (dnp no)
  (fields_autoplaced yes)
  (stroke (width 0.1524) (type solid))
  (fill (color 0 0 0 0))
  (property "Sheetname" "MCU" (at 15.24 246.9384 0) (show_name no) (do_not_autoplace no) (effects (font (size 1.27 1.27)) (justify left bottom)))
  (property "Sheetfile" "mcu_interface.kicad_sch" (at 15.24 302.8446 0) (show_name no) (do_not_autoplace no) (effects (font (size 1.27 1.27)) (justify left top))))
 (sheet_instances
  (path ""
   (page "1")))
 (embedded_fonts no))
